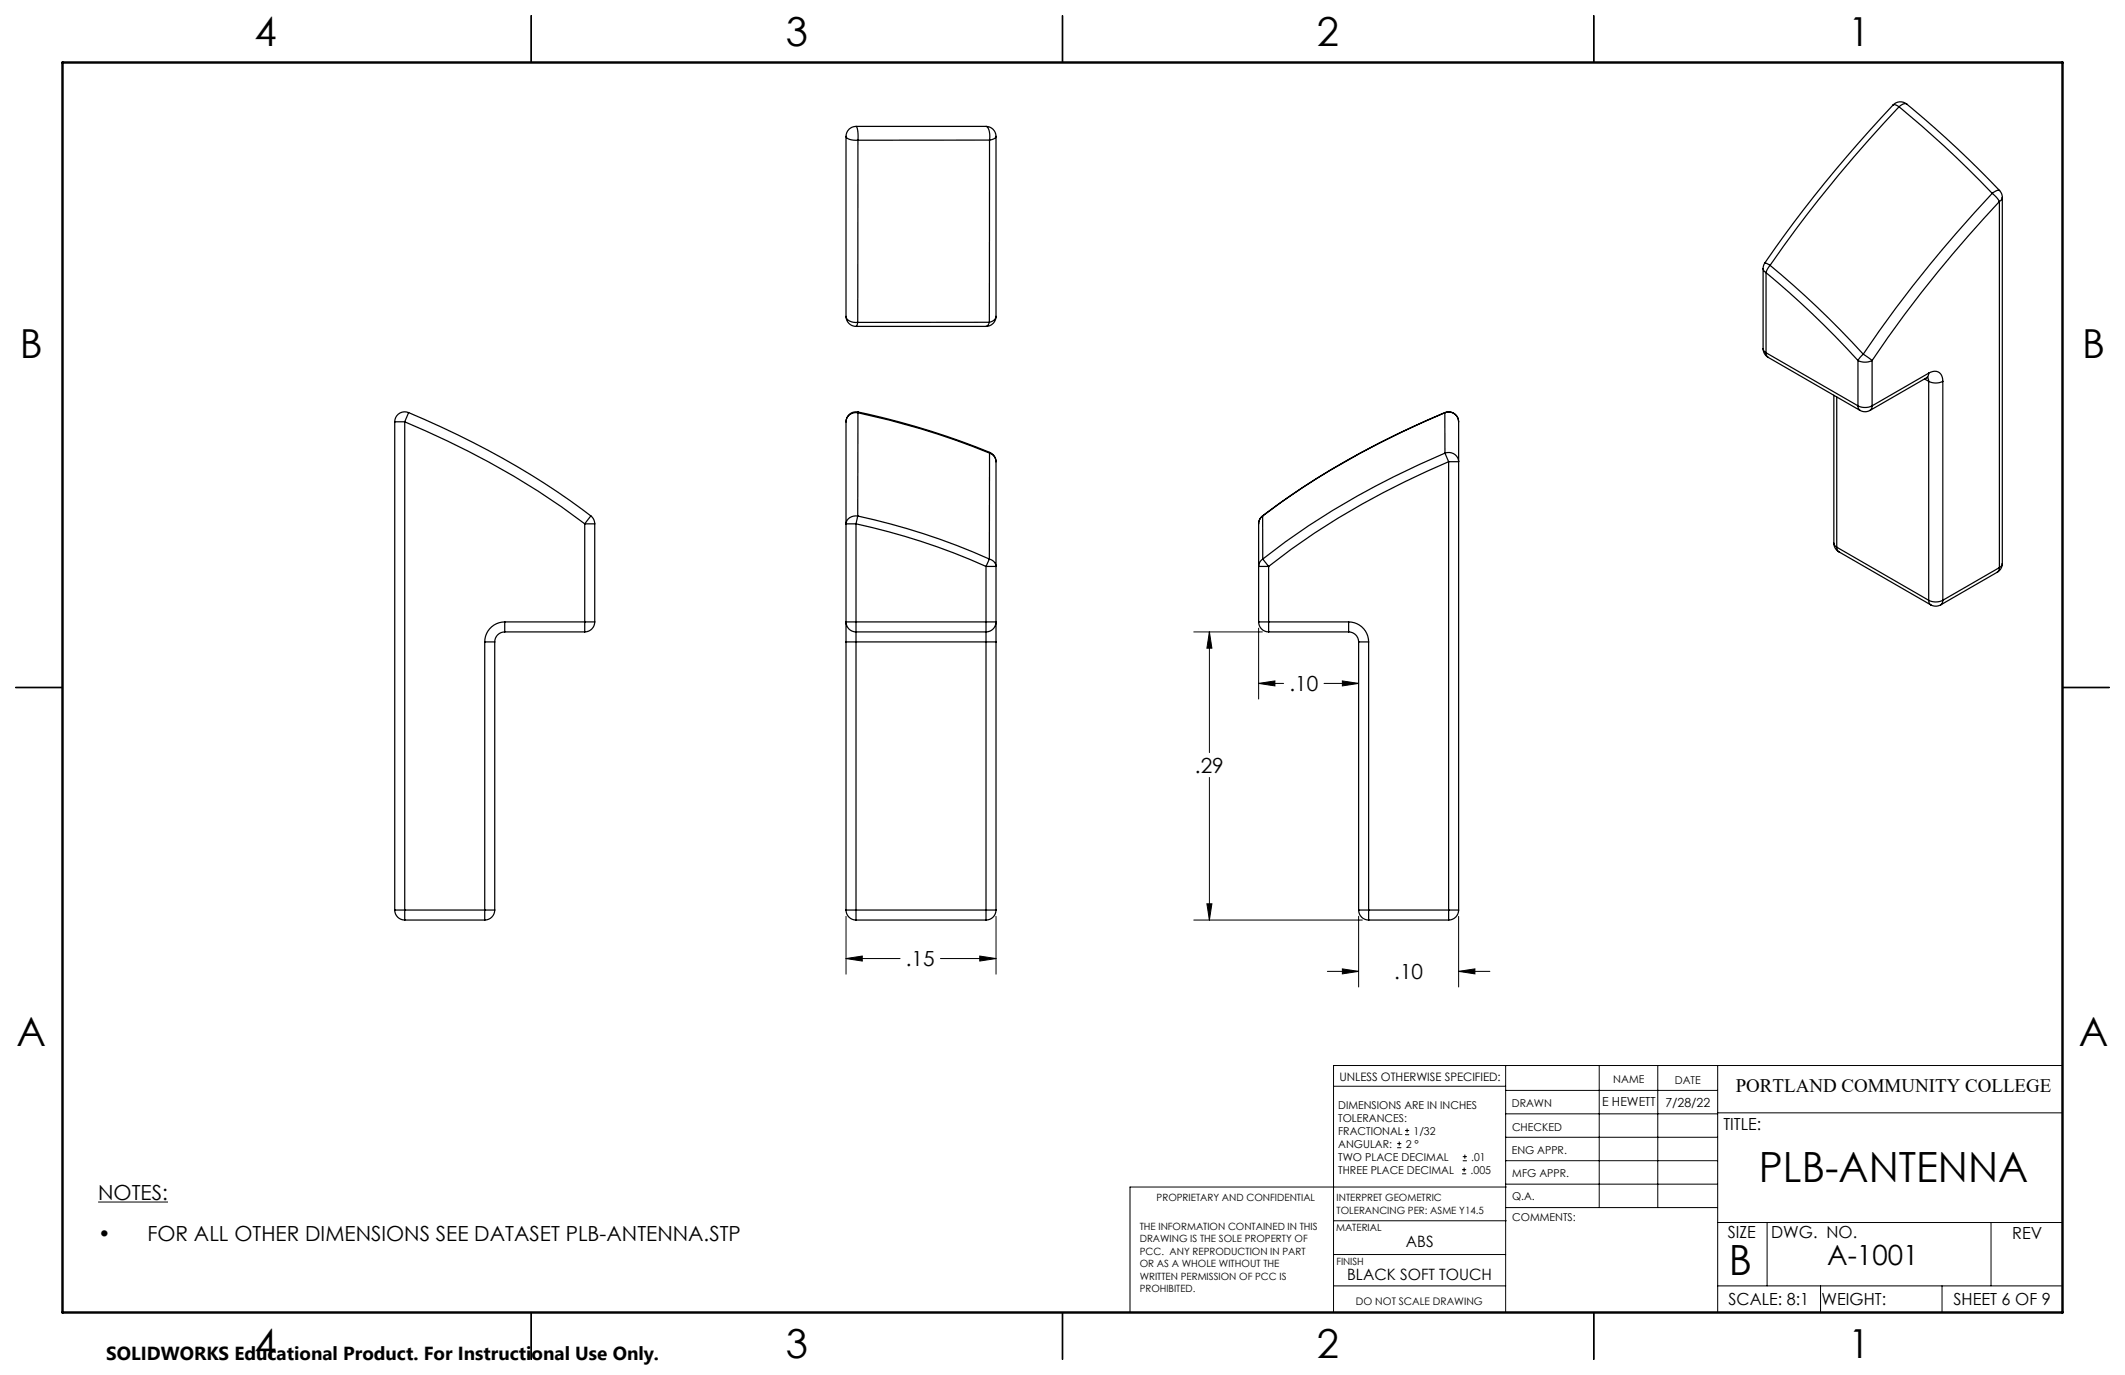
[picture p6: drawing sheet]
<svg xmlns="http://www.w3.org/2000/svg" width="432mm" height="279mm" viewBox="0 0 432 279" stroke-linecap="round" stroke-linejoin="round" font-family="sans-serif">
<g fill="none" stroke="#000" stroke-width=".2">
<path d="M242.6 128.4h13.9M245.7 128.4l.6 3.3h-1.1zM245.7 128.4v24.5M255.8 138.9l3.3-.5v1zM255.8 127.6v14.4M255.8 138.9h5M269 138.9h7.1M272.8 138.4l3.3 .5-3.3 .5zM245.7 158v29M171.9 194.8l3.3-.5v1zM171.9 186.2v11.8M171.9 194.8h11"/>
<path d="M191.1 194.8h11.3M199.1 194.3l3.3 .5-3.3 .5zM202.4 186.2v11.8M242.6 187h34.2M245.2 183.7h1.1l-.6 3.3zM269.7 197.4h6.4M272.8 196.9l3.3 .5-3.3 .5zM276.1 186.2v14.4M296.4 197.4l3.3-.5v1zM296.4 186.2v14.4M296.4 197.4h6.3M305.9 216.5v50.2"/>
<path d="M325 216.5v28.9M336.9 216.5v28.9M349 216.5v50.2M419.1 216.5h-148.1v50.2M271 220.7h34.9M283.9 233.2h.8M283.9 232.4h.8M284.3 232v.8M285.5 230.6h.8M285.5 229.7h.8M285.9 229.3v.8M297.1 238.5h.8"/>
<path d="M297.1 237.7h.8M297.2 235.9h.9M297.2 235h.9M297.5 237.3v.8M297.7 234.6v.8M305.9 235.9h43.1M305.9 231.1h43.1M305.9 226.3h43.1M305.9 221.6h43.1M349 226.1h70.1M19.9 244.3h14.2M271 254.9h34.9"/>
<path d="M271 248.1h35.1M305.9 240.6h43.1M306.1 245.4h42.9M306.1 241.2h-76.5v25.5M349 248.4h70.1M359.1 248.4v12.9M404.6 248.4v12.9M271 261.3h34.9M349 261.3h70.1M369.9 261.3v5.4M394.6 261.3v5.4"/>
</g>
<g fill="none" stroke="#000" stroke-width=".25">
<path d="M107.9 3.2v9.5M215.9 3.2v9.5M323.8 3.2v9.5M171.9 27.7a2.28 2.28 0 0 0 2.4 .8M171.9 27.7v36.6M173.9 25.7a2.03 2.03 0 0 0-2 2M173.9 25.7a3.7 3.7 0 0 1 .4 2.8M173.9 25.7h26.5M174.3 28.5v37M200.4 25.7a2.25 2.25 0 0 1 .7 2.3v.5M200.4 25.7a2.03 2.03 0 0 1 2 2M201.1 28.5h-26.8"/>
<path d="M201.1 28.5l-.1 37M202.4 27.7a1.34 1.34 0 0 1-1.3 .8M202.4 27.7v36.6M384.7 21.3h.3l.9 .4M384.7 21.3a267.5 267.5 0 0 0-26.1 32.1M385.9 21.7a213.6 213.6 0 0 1 18.9 17.6M385.9 21.7a273.3 273.3 0 0 0-26.2 32.2M387.5 21.2a210.3 210.3 0 0 1 18.8 17.5M387.5 21.1a2.03 2.03 0 0 0-2.8 .2M387.5 21.2l-.7-.1-.9 .6M404.8 39.3a262 262 0 0 0-26.2 32.7M404.8 39.3l.9 .8 .6 .9"/>
<path d="M406.3 38.7l.4 .7 .2 .7M406.3 38.7h-.5l-1 .6M358.3 54.6l.1 .4 .5 .4M358.3 54.6v16.3M358.6 53.4l1.1 .5M358.6 53.4l-.3 1.2M358.9 55.4a184.7 184.7 0 0 1 18.6 17.9M358.9 55.4v16.3M359.7 53.9a186.8 186.8 0 0 1 18.9 18.1M359.7 53.9l-.8 1.5M406.3 41a257.7 257.7 0 0 0-25.9 32.3M406.3 41v74.3"/>
<path d="M406.9 40.1l-.2 .5-.4 .4M406.9 40.1v74.4M171.9 64.3a1.95 1.95 0 0 0 2.4 1.2M171.9 64.3a2.03 2.03 0 0 0 2 2M173.9 66.3h26.5M174.3 65.5l-.4 .8M201 65.5h-26.7M201 65.5a.96 .96 0 0 1-.6 .8M202.4 64.3a1.48 1.48 0 0 1-1.4 1.2M202.4 64.3a2.03 2.03 0 0 1-2 2M358.3 70.9a2.03 2.03 0 0 0 1 1.7M358.3 70.9l.1 .4 .5 .4"/>
<path d="M358.9 71.7l.1 .6 .3 .3M358.9 71.7l18.6 10.8M359.3 72.6l18.7 10.8M377.5 73.3a3.2 3.2 0 0 0 2.9 0M377.5 73.3v9.2M378.6 72l1.8 1.3M378.6 72l-1.1 1.3M380.4 73.3v9.2M391.1 77l.8 .5M391.5 76.8l-11.5 6.6M391.6 76.7l.3 .8M391.8 76.6l-.3 .2"/>
<path d="M391.9 75.8a1.75 1.75 0 0 1 2-.2 1.75 1.75 0 0 1 .9 1.9M391.9 77.5a3.2 3.2 0 0 0 2.9 0M391.9 75.8l-.1 .6-.3 .4M391.9 75.8l-11.5 6.7M391.9 77.5v44.5M394.8 77.5v44.5M80.2 85.7h2M80.2 85.7v99.2M82.2 85.7a167.6 167.6 0 0 1 36.6 20.7M82.2 85.7v99.2M83 83.8a167.9 167.9 0 0 1 37.1 21M83 83.8a2.03 2.03 0 0 0-2.8 1.9"/>
<path d="M83 83.8l-.8 1.9M171.9 85.7v20.7M174.3 83.9a155.2 155.2 0 0 1 26.8 8.2M174.3 83.9v21M174.3 83.9a1.99 1.99 0 0 0-2.4 1.8M174.4 83.7a2.03 2.03 0 0 0-2.5 2M174.4 83.7l-.1 .2M174.4 83.7a158.3 158.3 0 0 1 26.7 8.2M201.1 92.1l-.1 21.5M201.1 92.1a1.88 1.88 0 0 1 1.3 1.7M201.1 91.9a2.03 2.03 0 0 1 1.3 1.9M201.1 91.9v.2"/>
<path d="M202.4 93.8v21.3M293.6 83.8a2.03 2.03 0 0 1 2.8 1.9M293.6 83.8v.1M293.6 83.8a167.2 167.2 0 0 0-37 21M293.6 83.9v8.2M293.6 83.9a169.7 169.7 0 0 0-37 21M293.6 83.9a2.03 2.03 0 0 1 2.8 1.8M293.6 92.1a161.9 161.9 0 0 0-37 21.5M293.6 92.1l.8 1.7M293.6 92.1a2.03 2.03 0 0 1 2.8 1.7M294.4 93.8a159.8 159.8 0 0 0-36.6 21.3M294.4 93.8h2"/>
<path d="M294.4 93.8v91.1M296.4 85.7v8.1M296.4 93.8v91.1M372.6 80.3v30.1M373.2 80.7v30.5M377.5 82.5a3.2 3.2 0 0 0 2.9 0M377.5 82.5l.1 .5 .4 .4M378 83.4a2.03 2.03 0 0 0 2 0M380.4 82.5l-.1 .5-.3 .4M118.8 106.4h2M118.8 106.4v20M120.1 104.8a2.03 2.03 0 0 1 .7 1.6"/>
<path d="M120.1 104.8l-1.3 1.6M120.8 106.4v20M171.9 106.4h2M171.9 106.4v20M173.9 106.4a133.1 133.1 0 0 1 26.5 8.7M173.9 106.4v20M174.3 104.9a134.8 134.8 0 0 1 26.7 8.7M174.3 104.9l-.4 1.5M174.3 104.9a1.94 1.94 0 0 0-2.4 1.5M200.4 115.1h2M200.4 115.1v11.3M201 113.6l-.6 1.5"/>
<path d="M201 113.6a1.67 1.67 0 0 1 1.4 1.5M202.4 115.1v11.3M255.8 115.1h2M255.8 106.4v8.7M255.8 115.1v11.3M256.5 104.8a2.03 2.03 0 0 0-.7 1.6M256.5 104.8l.1 .1M256.6 104.9v8.7M256.6 104.9a1.97 1.97 0 0 0-.8 1.5M256.6 113.6l1.2 1.5M256.6 113.6a1.81 1.81 0 0 0-.8 1.5M257.8 115.1v11.3"/>
<path d="M372.6 110.4a2.03 2.03 0 0 0 1 1.7M372.6 110.4l.2 .4 .4 .4M373.2 111.2l.1 .6 .3 .3M373.2 111.2l18.7 10.8M373.6 112.1l18.7 10.8M405.9 116.3l-11.5 6.6M406.3 115.3l-.1 .6-.3 .4M406.3 115.3l-11.5 6.7M406.9 114.5a2.03 2.03 0 0 1-1 1.8M406.9 114.5l-.2 .5-.4 .3M3.2 139.7h9.5M98.5 130.4h2"/>
<path d="M98.5 130.4v54.5M100.5 130.4v54.5M102.6 126.4a4.1 4.1 0 0 0-4.1 4M102.6 128.4a2.03 2.03 0 0 0-2.1 2M102.6 126.4v2M102.6 126.4h16.2M102.6 128.4h16.2M118.8 126.4v2M118.8 126.4h2M120.8 126.4a2.03 2.03 0 0 1-2 2M171.9 126.4h2M171.9 126.4a2.03 2.03 0 0 0 2 2"/>
<path d="M171.9 130.4h2M171.9 126.4v4M171.9 130.4v54.5M173.9 126.4v2M173.9 128.4v2M173.9 130.4v54.5M173.9 126.4h26.5M173.9 128.4h26.5M173.9 130.4h26.5M200.4 126.4v2M200.4 126.4h2M200.4 128.4v2"/>
<path d="M200.4 130.4h2M200.4 130.4v54.5M202.4 126.4a2.03 2.03 0 0 1-2 2M202.4 126.4v4M202.4 130.4v54.5M255.8 126.4h2M255.8 126.4a2.03 2.03 0 0 0 2 2M257.8 126.4v2M257.8 126.4h16.2M257.8 128.4h16.2M274 126.4v2M274 126.4a4.1 4.1 0 0 1 4.1 4"/>
<path d="M274 128.4a2.03 2.03 0 0 1 2.1 2M276.1 130.4h2M276.1 130.4v54.5M278.1 130.4v54.5M391.9 122a3.2 3.2 0 0 0 2.9 0M391.9 122l.1 .5 .3 .4M392.3 122.9a2.03 2.03 0 0 0 2.1 0M394.8 122l-.1 .5-.3 .4M419.1 139.7h9.5M80.2 184.9h2M80.2 184.9a2.03 2.03 0 0 0 2 2.1M82.2 184.9v2.1"/>
<path d="M82.2 187h16.3M82.2 184.9h16.3M98.5 184.9v2.1M98.5 184.9h2M100.5 184.9a2.03 2.03 0 0 1-2 2.1M171.9 184.9a2.03 2.03 0 0 0 2 2.1M171.9 184.9h2M173.9 184.9v2.1M173.9 187h26.5M173.9 184.9h26.5M200.4 184.9v2.1M200.4 184.9h2"/>
<path d="M202.4 184.9a2.03 2.03 0 0 1-2 2.1M276.1 184.9a2.03 2.03 0 0 0 2 2.1M276.1 184.9h2M278.1 184.9v2.1M278.1 187h16.3M278.1 184.9h16.3M294.4 184.9v2.1M294.4 184.9h2M296.4 184.9a2.03 2.03 0 0 1-2 2.1M107.9 266.7v9.5M215.9 266.7v9.5M323.8 266.7v9.5"/>
</g>
<path d="M12.7 12.7h406.4v254h-406.4z" fill="none" stroke="#000" stroke-width=".5"/>
<path d="M171.9 194.8l3.3-.5v1zM199.1 194.3l3.3 .5-3.3 .5zM255.8 138.9l3.3-.5v1zM272.8 138.4l3.3 .5-3.3 .5zM245.7 128.4l.6 3.3h-1.1zM245.2 183.7h1.1l-.6 3.3zM272.8 196.9l3.3 .5-3.3 .5zM296.4 197.4l3.3-.5v1z" fill="#000"/>
<g font-size="8.5">
<text x="357.4" y="240.2">PLB-ANTENNA</text>
<text x="351.3" y="259">B</text>
</g>
<g font-size="8.1">
<text x="51.7" y="9.3">4</text>
<text x="159.7" y="9.3">3</text>
<text x="267.6" y="9.3">2</text>
<text x="375.6" y="9.3">1</text>
<text x="4" y="72.8">B</text>
<text x="423.1" y="72.8">B</text>
<text x="3.3" y="212.5">A</text>
<text x="422.4" y="212.5">A</text>
<text x="51.7" y="276">4</text>
<text x="159.7" y="276">3</text>
<text x="267.6" y="276">2</text>
<text x="375.6" y="276">1</text>
</g>
<text font-size="5.6" x="371.3" y="257">A-1001</text>
<g font-size="4.2">
<text x="262" y="140.5">.10</text>
<text x="242.8" y="157.1">.29</text>
<text x="184.1" y="196.4">.15</text>
<text x="283.3" y="199">.10</text>
<text x="19.9" y="243.8">NOTES:</text>
<text x="19.9" y="252.1">•</text>
<text x="29.9" y="252.1">FOR ALL OTHER DIMENSIONS SEE DATASET PLB-ANTENNA.STP</text>
</g>
<text font-size="3.9" x="352.7" y="222">PORTLAND COMMUNITY COLLEGE</text>
<text font-size="3.8" x="21.6" y="276.3">SOLIDWORKS Educational Product. For Instructional Use Only.</text>
<g font-size="3.4">
<text x="350.2" y="229.5">TITLE:</text>
<text x="351.1" y="251.6">SIZE</text>
<text x="359.9" y="251.6">DWG. NO.</text>
<text x="408.9" y="251.7">REV</text>
<text x="351.2" y="265.2">SCALE: 8:1</text>
<text x="370.1" y="265.3">WEIGHT:</text>
<text x="396.9" y="265.2">SHEET 6 OF 9</text>
</g>
<g font-size="3.2">
<text x="285.7" y="253.3">ABS</text>
<text x="273.7" y="260.1">BLACK SOFT TOUCH</text>
</g>
<g font-size="2.5">
<text x="325.5" y="224.8">E HEWETT</text>
<text x="338.4" y="224.9">7/28/22</text>
</g>
<text font-size="2.4" x="272.2" y="219.7">UNLESS OTHERWISE SPECIFIED:</text>
<g font-size="2.2">
<text x="327.8" y="220.1">NAME</text>
<text x="340.3" y="220.2">DATE</text>
<text x="271.9" y="225.3">DIMENSIONS ARE IN INCHES</text>
<text x="271.9" y="227.9">TOLERANCES:</text>
<text x="307.2" y="224.9">DRAWN</text>
<text x="271.9" y="230.6">FRACTIONAL</text>
<text x="271.9" y="233.2">ANGULAR:</text>
<text x="285.6" y="233.2">2 °</text>
<text x="287.2" y="230.6">1/32</text>
<text x="307.3" y="229.8">CHECKED</text>
<text x="271.9" y="238.5">THREE PLACE DECIMAL</text>
<text x="271.9" y="235.9">TWO PLACE DECIMAL</text>
<text x="298.8" y="238.5">.005</text>
<text x="299" y="235.9">.01</text>
<text x="307.2" y="234.5">ENG APPR.</text>
<text x="307.3" y="239.2">MFG APPR.</text>
<text x="307.3" y="243.9">Q.A.</text>
<text x="307.3" y="248.1">COMMENTS:</text>
</g>
<text font-size="2.1" x="275.5" y="265.1">DO NOT SCALE DRAWING</text>
<g font-size="2">
<text x="235" y="244.1">PROPRIETARY AND CONFIDENTIAL</text>
<text x="271.6" y="244.1">INTERPRET GEOMETRIC</text>
<text x="231.6" y="249.9">THE INFORMATION CONTAINED IN THIS</text>
<text x="271.5" y="250.2">MATERIAL</text>
<text x="271.6" y="246.6">TOLERANCING PER: ASME Y14.5</text>
<text x="231.6" y="252.4">DRAWING IS THE SOLE PROPERTY OF</text>
<text x="231.6" y="255">PCC. ANY REPRODUCTION IN PART</text>
<text x="231.6" y="257.5">OR AS A WHOLE WITHOUT THE</text>
<text x="271.5" y="257">FINISH</text>
<text x="231.6" y="260">WRITTEN PERMISSION OF PCC IS</text>
<text x="231.6" y="262.5">PROHIBITED.</text>
</g>
</svg>
